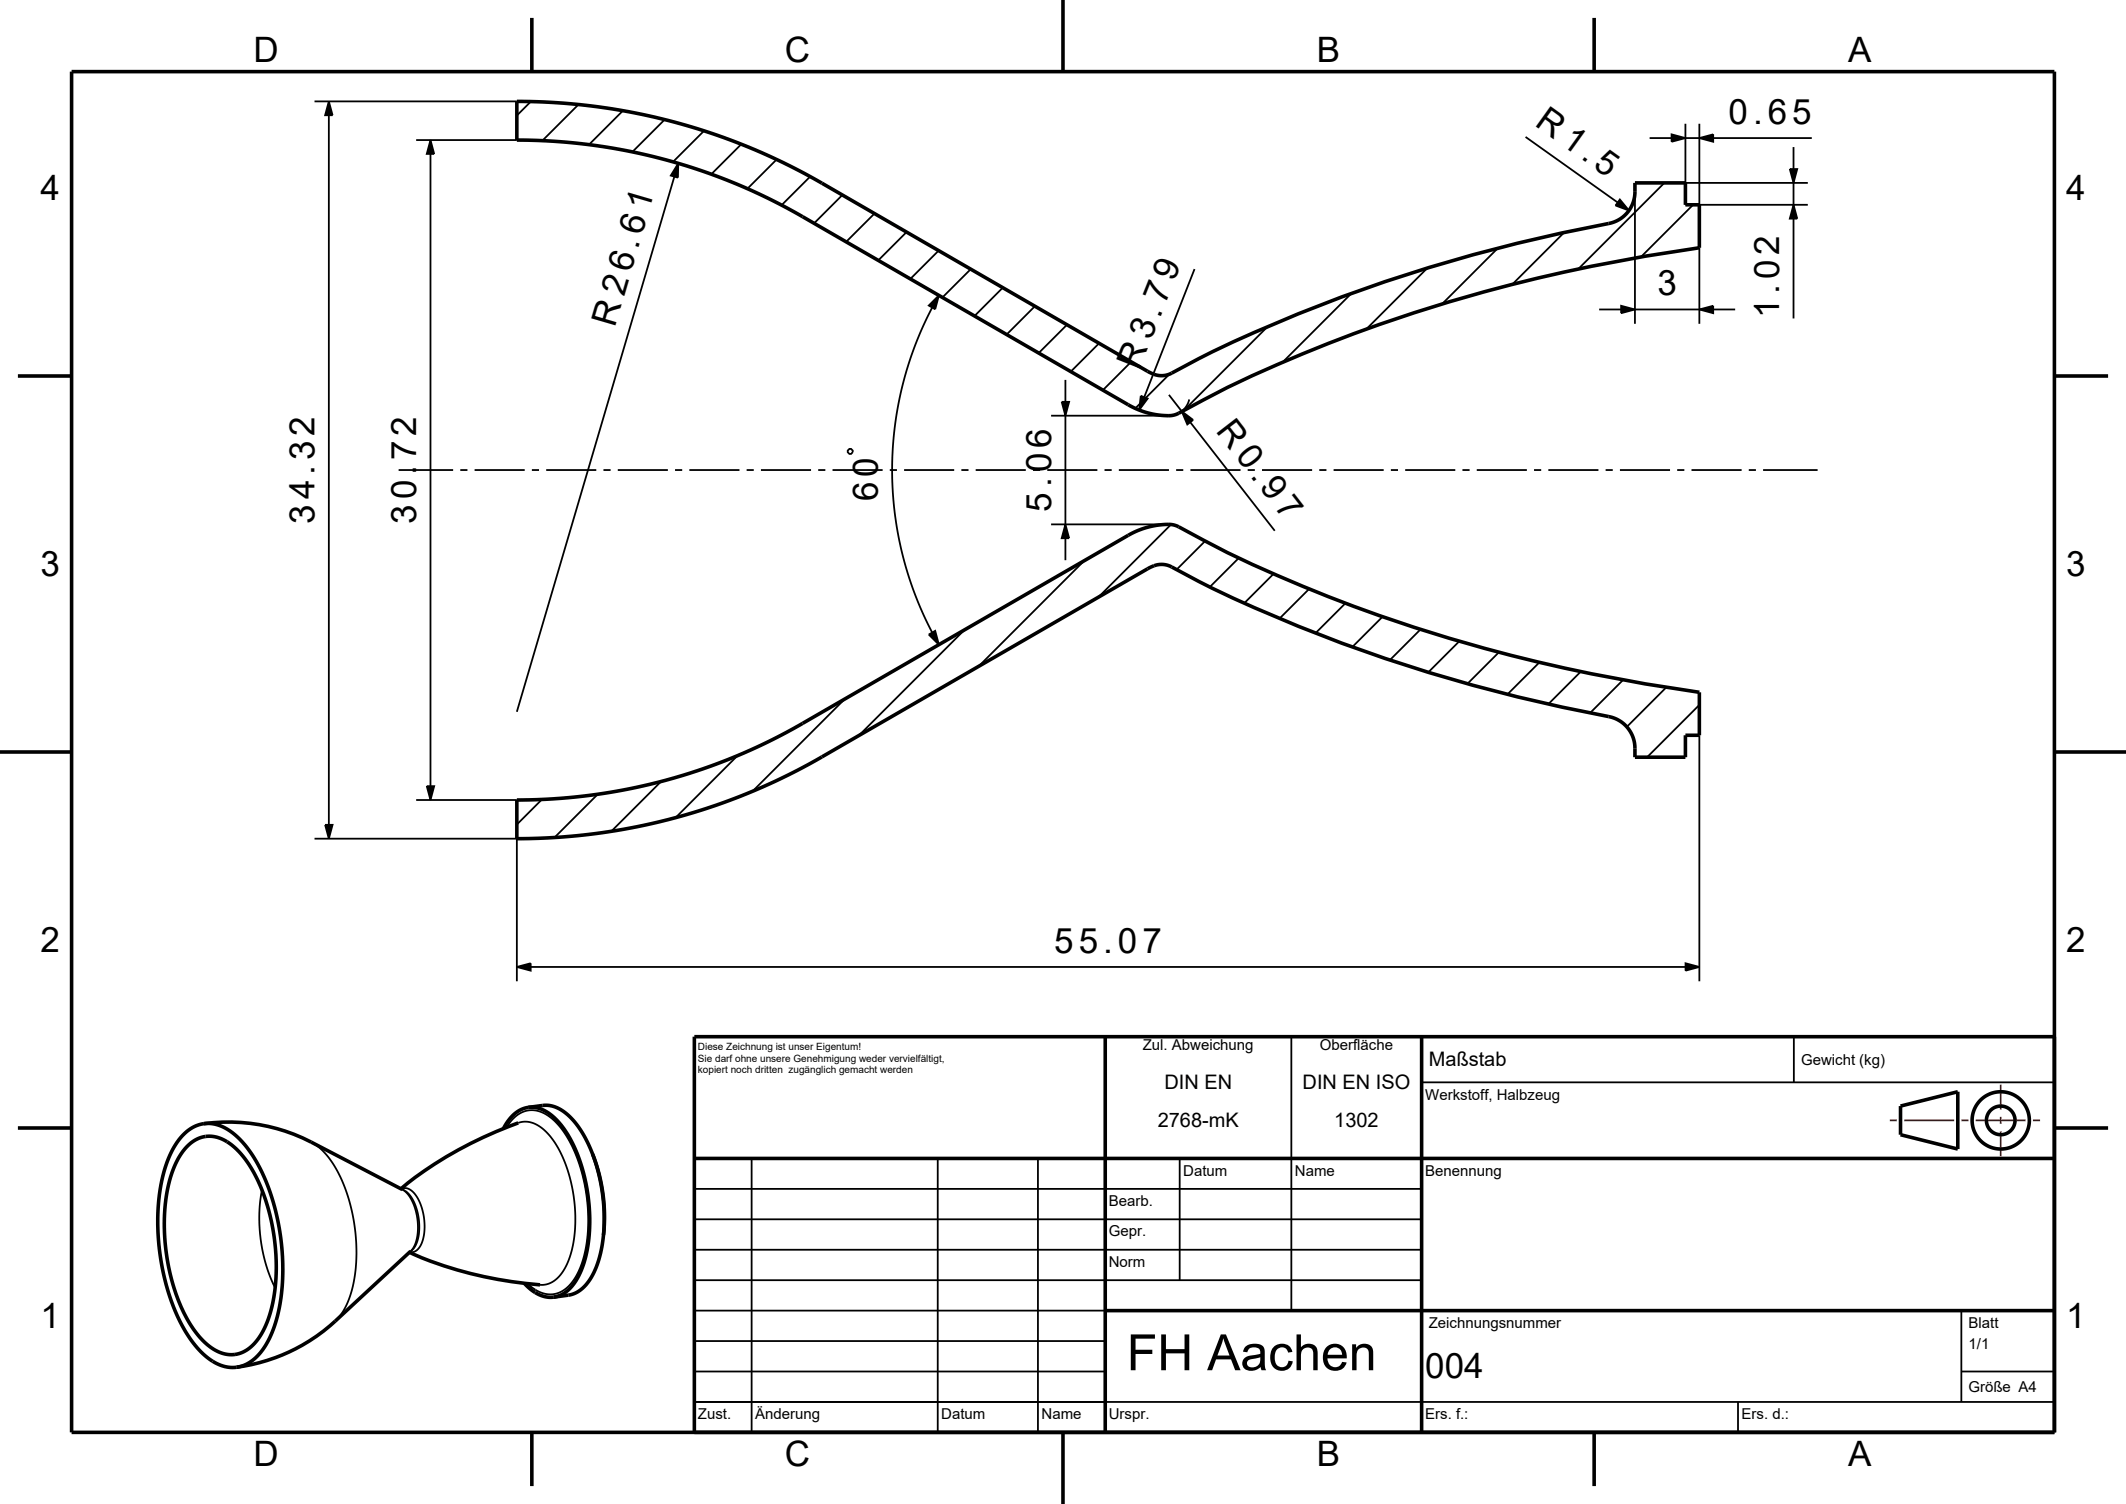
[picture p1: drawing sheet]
<svg xmlns="http://www.w3.org/2000/svg" width="297mm" height="210mm" viewBox="0 0 297 210" stroke-linecap="round" stroke-linejoin="round" font-family="sans-serif">
<g fill="none" stroke="#000" stroke-width=".25">
<path d="M43.9 14.2h28.3M45.9 14.2l.6 1.9h-1.1zM45.9 16.1v99.1M58.1 19.6h14.1M60.1 19.6l.6 1.9h-1.1zM74.2 14.2l-2 1.9M80.8 14.6l-5 5M87 15.5l-4.7 4.7M92.9 16.7l-4.6 4.5M98.3 18.3l-4.3 4.3M213.1 19.1l12.9 9.2M230.4 19.3h3.1"/>
<path d="M233.5 18.8l2 .5-2 .5zM235.5 17.3v11.3h17.1M235.5 19.3h1.9M237.4 19.3l1.9-.5v1zM237.4 17.3v11.3M239.3 19.3h13.8M60.1 21.5v88.3M94.2 24.7l-22 74.7M94.8 22.8l-.1 2-1-.3zM103.6 20.1l-4.2 4.2M108.5 22.3l-4.1 4M113.2 24.7l-4 3.9"/>
<path d="M117.7 27.2l-4 4M122.2 29.8l-4 4M126.6 32.4l-3.9 4M131.1 35l-3.9 3.9M135.6 37.6l-3.9 3.9M166.9 37.6l-7.1 17.9M199.4 37.4l-8.5 8.6M209.2 34.7l-7.7 7.7M218.5 32.5l-7.2 7.2M226.3 27.9l1.3 1.5-1.9-.7zM228.4 26.8v18.4M232.5 25.5l-12 12.1"/>
<path d="M235.5 25.5h17.1M236.5 28.6l-7.3 7.3M237.4 34.6v10.6M250 23.6h1.1l-.5 1.9zM250.6 28.6l.5 1.9h-1.1zM250.6 20.5v3.1M250.6 25.5v3.1M250.6 30.5v14M129.7 42.7l1.5-1.5-.6 2zM130.2 42.9l-1.3 2.7-1 2.6-1 2.6-.8 2.9-.6 2.6-.4 2.7-.3 3-.2 3.3 .1 2.7 .2 2.8 .4 2.7 .7 3.4 .8 3.2 .9 2.6 1.2 3 1.3 2.6M140.1 40.2l-4 3.9M144.6 42.8l-4 3.9"/>
<path d="M146.8 58h16.5M148.3 56.1h1.1l-.6 1.9zM148.8 53v3.1M148.8 58v15.2M149.1 45.3l-4 4M153.5 47.9l-3.9 4M158 50.5l-3.9 4M159.4 55.3l.9 .3-1.2 1.7zM163.3 55.1l1.8 2.3M163.4 52.2l-4.8 4.8M165.1 57.4l1.6 1.2-.8 .7zM166.1 55.8a2.9 2.9 0 0 1-1.4 1.9"/>
<path d="M166.3 59l11.8 15.1M177.1 45.6l-11.7 11.7M188.8 41l-9.6 9.6M223.4 43.2h3.1M226.5 42.7l1.9 .5-1.9 .5zM228.4 43.2h9M237.4 43.2l1.9-.5v1zM239.3 43.2h3.1M55.7 65.6h7.6M64.3 65.6h1M66.3 65.6h7M74.3 65.6h1"/>
<path d="M76.3 65.6h7M84.3 65.6h1M86.3 65.6h7M94.3 65.6h1M96.3 65.6h7M104.3 65.6h1M106.3 65.6h7M114.3 65.6h1M116.3 65.6h7M118.4 62.9l.3-.2h.2l.2 .2v.2l-.2 .3h-.2l-.3-.3zM124.3 65.6h1M126.3 65.6h7"/>
<path d="M134.3 65.6h1M136.3 65.6h7M144.3 65.6h1M146.3 65.6h7M146.8 73.2h16.5M148.8 73.2l.6 2h-1.1zM148.8 75.2v3M151.5 78.3l-14.8 14.7M154.3 65.6h1M156.3 65.6h7M163.6 73.2l-10.2 10.2M164.3 65.6h1"/>
<path d="M166.3 65.6h7M168.4 75.5l-4 4M173.1 77.9l-4.1 4.1M174.3 65.6h1M176.3 65.6h7M184.3 65.6h1M186.3 65.6h7M194.3 65.6h1M196.3 65.6h7M204.3 65.6h1M206.3 65.6h7M214.3 65.6h1"/>
<path d="M216.3 65.6h7M224.3 65.6h1M226.3 65.6h7M234.3 65.6h1M236.3 65.6h7M244.3 65.6h1M246.3 65.6h7.6M118 97.6l-12.9 12.9M129.7 88.6l.9-.5 .6 1.9zM134.7 87.9l-14.7 14.8M177.9 80.1l-4.1 4.1M182.9 82.2l-4.1 4.2"/>
<path d="M188 84.2l-4.2 4.2M193.1 86.1l-4.2 4.2M198.4 87.9l-4.2 4.3M203.9 89.5l-4.4 4.4M209.4 91.1l-4.4 4.4M215.1 92.5l-4.5 4.5M220.8 93.8l-4.5 4.5M226.7 94.9l-4.6 4.6M232.8 96l-5.5 5.5M237.4 98.4l-7.3 7.3M43.9 117.1h28.3v19.9M45.4 115.2h1.1l-.6 1.9z"/>
<path d="M58.1 111.7h14.1M59.6 109.8h1.1l-.6 1.9zM75.7 111.6l-3.5 3.5M83.5 110.9l-6 6M92.4 109.1l-7 7M103 105.5l-8.6 8.7M237.4 102.7v34.3M72.2 135l1.9-.5v1zM74.1 135h161.4M235.5 134.5l1.9 .5-1.9 .5zM43.5 159.5a11.6 11.6 0 0 1 4.6 6.2l.6 1.8 .6 2.1 .3 2.3 .2 1.9v2l-.2 2.1-.3 1.7-.5 1.8a8 8 0 0 1-2 3.1M70.8 157.4a4 4 0 0 1 4.3-2.3 7.8 7.8 0 0 1 4.4 4.2l.9 1.7 .7 2 .5 2.2 .4 2.4 .2 2.2-.1 2.2-.2 2.1-.5 2a6.4 6.4 0 0 1-3.5 4.5 4.2 4.2 0 0 1-4.2-1.4"/>
<path d="M72.4 156.8a3.8 3.8 0 0 1 4.1 1.5 18 18 0 0 1 3.8 10.5l.1 2.2-.2 2.1a8.6 8.6 0 0 1-2.7 5.7 3 3 0 0 1-2.1 .6M180.4 144.8v38.2M198.6 151.1h88.4M250.6 144.8v6.3M36.6 166.2l-.2 1.5-.2 1.9 .2 3.4 .3 1.8 .5 1.9 .5 1.5 .7 1.6M56 166a1.64 1.64 0 0 1 2.1 .9 7.7 7.7 0 0 1 .6 7.1l-.3 .4a1.22 1.22 0 0 1-1.2 .4M56.2 166.1a4.2 4.2 0 0 1 2.1 3.1 6.5 6.5 0 0 1-.5 5.1l-.4 .4M56.2 166.1a5.8 5.8 0 0 1 2.2 4.5 5.3 5.3 0 0 1-1 4.1M97 178.8h101.6M97 174.5h101.6M97 170.3h101.6M97 166h101.6"/>
<path d="M105 161.8v38.2M131 161.8v38.2M145 161.8v38.2M164.8 161.8v17M97 195.8h190M97 191.5h57.4M97 187.3h57.4M97 183h57.4M242.8 195.8v4.2M274 191.5h13M274 183v12.8"/>
</g>
<g fill="none" stroke="#000" stroke-width=".5">
<path d="M10 10h277v190h-277zM72.2 14.2l4.4 .1 4.5 .3 4.2 .6 3.9 .7 4.2 .9 4 1.2 3.8 1.3 4.2 1.6 4.1 1.9 4.2 2.2 46.6 26.8a3.3 3.3 0 0 0 3.4 .3 195.2 195.2 0 0 1 42.1-16.5 264 264 0 0 1 19.4-4.5 4.5 4.5 0 0 0 3.2-4.3v-1.3h7.1v3.1h1.9v6l-7.6 1.2a218.6 218.6 0 0 0-58.4 18.3l-6.7 3.6a5.7 5.7 0 0 1-3.6 .1l-1.7-.4-1.6-.8-46.1-26.6-4.4-2.3-3.9-1.8-4-1.6-3.5-1.1-3.9-1.1-3.6-.9-4.2-.7-3.7-.5-4.2-.3-4.1-.1zM74.3 2.5v7.5M148.5 0v10M222.7 2.5v7.5M2.5 52.5h7.5M287 52.5h7.5M0 105h10M72.2 111.7l4-.1 4-.3 4-.5 4.1-.7 3.7-.9 4.3-1.2 3.6-1.2 3.9-1.6 4.1-1.9 3.7-2 46.2-26.7a10.7 10.7 0 0 1 6.2-1.3l.4 .2a190.5 190.5 0 0 0 38 15.6 235.1 235.1 0 0 0 35 7.6v6h-1.9v3h-7.1v-1.5a4.5 4.5 0 0 0-3.7-4.1 219.7 219.7 0 0 1-57.2-18.9l-4-2.1a3.3 3.3 0 0 0-3.2 .3l-46.9 27.1-5.8 2.9-6.2 2.6-3.4 1.1-3.6 1.1-3.4 .8-3.9 .8-3.7 .6-3.5 .4-3.4 .2-4.3 .1zM287 105h10M2.5 157.5h7.5M28.5 156.9a6.2 6.2 0 0 1 5.2 2.4l1.2 1.4 .9 1.5 .8 1.6 1 2.3 .6 1.8 .6 2.4 .4 2.2 .2 2.2 .1 2.5v1.9l-.2 2.1-.4 2.1-.5 1.8-.7 1.8-.7 1.2-.9 1.1a5.1 5.1 0 0 1-3 1.7"/>
<path d="M28.5 156.9a6.2 6.2 0 0 0-4.4 3.7l-.8 1.7-.5 1.8-.4 1.9-.3 2-.1 2.1 .1 2.5 .2 2.2 .4 2.3 .5 2.4 .7 2 .6 1.5 .9 2 1.1 1.8 1 1.3 1.1 1.1 1.1 .9a5.1 5.1 0 0 0 3.4 .8M28.5 156.9a25.2 25.2 0 0 1 15 2.6l12.7 6.6M72.4 156.8a55 55 0 0 0-16.4 9.2M73.8 154.6l2-.2a5.2 5.2 0 0 1 4.5 2.3l1.2 1.8 1.1 2.1 .8 2.5 .7 2.9 .3 2.7v2.7l-.3 2.7-.7 2.4a6.2 6.2 0 0 1-3.5 4.2l-2.5 .4M73.8 154.6a5.2 5.2 0 0 1 4.5 2.4l1.3 1.9 1 2.2 .9 2.5 .5 2.6 .4 3-.1 2.7-.2 2.5-.7 2.4a6.2 6.2 0 0 1-3.5 4.2l-.5 .1M73.8 154.6a4.9 4.9 0 0 0-3.5 3M154.4 144.8v55.2M198.6 144.8v55.2M265.5 154.4l8-2v8l-8-2zM287 157.5h7.5M287 144.8h-190v55.2M26.1 160.1a4.3 4.3 0 0 1 6.3-.2l1 .9 .9 1.1 .9 1.3 .9 1.7 1.3 3.5 .8 3.6 .3 2.3 .1 1.9-.2 3.8-.3 2-.4 1.4-.6 1.7-.5 1.1a5 5 0 0 1-4.5 2.9 7.1 7.1 0 0 1-5-3.4l-1.5-2.6-.7-1.7-.7-2-.8-3.6-.4-3.7 .1-3.9 .6-3.2 .3-1.2 .6-1.6 .7-1.1z"/>
<path d="M57.2 174.9a53.9 53.9 0 0 0 18.2 4.5M57.4 174.7l-10.6 9.8a25.2 25.2 0 0 1-13.7 6.4M73.2 179.2a4.9 4.9 0 0 0 4.2 1.9M82.8 161.1l.9 2.9 .5 2.6 .2 2.8-.1 3M97 161.8h190M154.4 183h132.6M74.3 200v7.5M148.5 200v10M222.7 200v7.5"/>
<circle cx="279.5" cy="156.4" r="2"/>
<circle cx="279.5" cy="156.4" r="4"/>
</g>
<path d="M264 156.4h1M266 156.4h7M274 156.4h1M276 156.4h7M279.5 151.4v3.5M279.5 155.9v1M279.5 157.9v3.5M284 156.4h1" fill="none" stroke="#f00" stroke-width=".25"/>
<g fill="#000">
<path d="M45.9 14.2l.6 1.9h-1.1z" fill-rule="evenodd"/>
<path d="M233.5 18.8l2 .5-2 .5z" fill-rule="evenodd"/>
<path d="M237.4 19.3l1.9-.5v1z" fill-rule="evenodd"/>
<path d="M60.1 19.6l.6 1.9h-1.1z" fill-rule="evenodd"/>
<path d="M94.8 22.8l-.1 2-1-.3z" fill-rule="evenodd"/>
<path d="M226.3 27.9l1.3 1.5-1.9-.7z" fill-rule="evenodd"/>
<path d="M250 23.6h1.1l-.5 1.9z" fill-rule="evenodd"/>
<path d="M250.6 28.6l.5 1.9h-1.1z" fill-rule="evenodd"/>
<path d="M129.7 42.7l1.5-1.5-.6 2z" fill-rule="evenodd"/>
<path d="M148.3 56.1h1.1l-.6 1.9z" fill-rule="evenodd"/>
<path d="M159.4 55.3l.9 .3-1.2 1.7z" fill-rule="evenodd"/>
<path d="M165.1 57.4l1.6 1.2-.8 .7z" fill-rule="evenodd"/>
<path d="M226.5 42.7l1.9 .5-1.9 .5z" fill-rule="evenodd"/>
<path d="M237.4 43.2l1.9-.5v1z" fill-rule="evenodd"/>
<path d="M148.8 73.2l.6 2h-1.1z" fill-rule="evenodd"/>
<path d="M129.7 88.6l.9-.5 .6 1.9z" fill-rule="evenodd"/>
<path d="M45.4 115.2h1.1l-.6 1.9z" fill-rule="evenodd"/>
<path d="M59.6 109.8h1.1l-.6 1.9z" fill-rule="evenodd"/>
<path d="M72.2 135l1.9-.5v1z" fill-rule="evenodd"/>
<path d="M235.5 134.5l1.9 .5-1.9 .5z" fill-rule="evenodd"/>
</g>
<text font-size="7" x="157.4" y="191.3">FH Aachen</text>
<g font-size="4.9">
<text x="35.4" y="8.7">D</text>
<text x="109.6" y="8.7">C</text>
<text x="184" y="8.7">B</text>
<text x="258.2" y="8.7">A</text>
<text x="214.3" y="17.5" transform="rotate(36 214.3 17.5)">R 1.5</text>
<text x="241.5" y="17.3">0.65</text>
<text x="5.6" y="27.9">4</text>
<text x="288.6" y="27.9">4</text>
<text x="231.5" y="41.2">3</text>
<text x="85.9" y="45.8" transform="rotate(-74 85.9 45.8)">R 26.61</text>
<text x="248.6" y="44.5" transform="rotate(-90 248.6 44.5)">1.02</text>
<text x="159.1" y="51.9" transform="rotate(-68 159.1 51.9)">R 3.79</text>
<text x="169.7" y="60.1" transform="rotate(52 169.7 60.1)">R 0.97</text>
<text x="122.6" y="70" transform="rotate(-90 122.6 70)">60</text>
<text x="146.8" y="71.4" transform="rotate(-90 146.8 71.4)">5.06</text>
<text x="43.9" y="73.1" transform="rotate(-90 43.9 73.1)">34.32</text>
<text x="58.1" y="73.1" transform="rotate(-90 58.1 73.1)">30.72</text>
<text x="5.6" y="80.4">3</text>
<text x="288.6" y="80.4">3</text>
<text x="5.6" y="132.9">2</text>
<text x="147.3" y="133">55.07</text>
<text x="288.6" y="132.9">2</text>
<text x="5.6" y="185.4">1</text>
<text x="288.6" y="185.4">1</text>
<text x="199.1" y="192.4">004</text>
<text x="35.4" y="204.7">D</text>
<text x="109.6" y="204.7">C</text>
<text x="184" y="204.7">B</text>
<text x="258.2" y="204.7">A</text>
</g>
<g font-size="2.8">
<text x="199.6" y="148.9">Maßstab</text>
<text x="162.7" y="152.1">DIN EN</text>
<text x="182" y="152.1">DIN EN ISO</text>
<text x="161.7" y="157.4">2768-mK</text>
<text x="186.4" y="157.4">1302</text>
</g>
<g font-size="2.1">
<text x="159.7" y="146.6">Zul. Abweichung</text>
<text x="184.4" y="146.6">Oberfläche</text>
<text x="251.6" y="148.7">Gewicht (kg)</text>
<text x="199.1" y="153.5">Werkstoff, Halbzeug</text>
<text x="165.3" y="164.1">Datum</text>
<text x="180.9" y="164.1">Name</text>
<text x="199.1" y="164.1">Benennung</text>
<text x="154.9" y="168.4">Bearb.</text>
<text x="154.9" y="172.6">Gepr.</text>
<text x="154.9" y="176.9">Norm</text>
<text x="199.6" y="185.4">Zeichnungsnummer</text>
<text x="275" y="185.4">Blatt</text>
<text x="275" y="188.4">1/1</text>
<text x="275" y="194.4">Größe A4</text>
<text x="97.5" y="198.1">Zust.</text>
<text x="105.5" y="198.1">Änderung</text>
<text x="131.5" y="198.1">Datum</text>
<text x="145.5" y="198.1">Name</text>
<text x="154.9" y="198.1">Urspr.</text>
<text x="199.1" y="198.1">Ers. f.:</text>
<text x="243.3" y="198.1">Ers. d.:</text>
</g>
<g font-size="1.4">
<text x="97.5" y="146.7">Diese Zeichnung ist unser Eigentum!</text>
<text x="97.5" y="148.2">Sie darf ohne unsere Genehmigung weder vervielfältigt,</text>
<text x="97.5" y="149.8">kopiert noch dritten zugänglich gemacht werden</text>
</g>
</svg>
